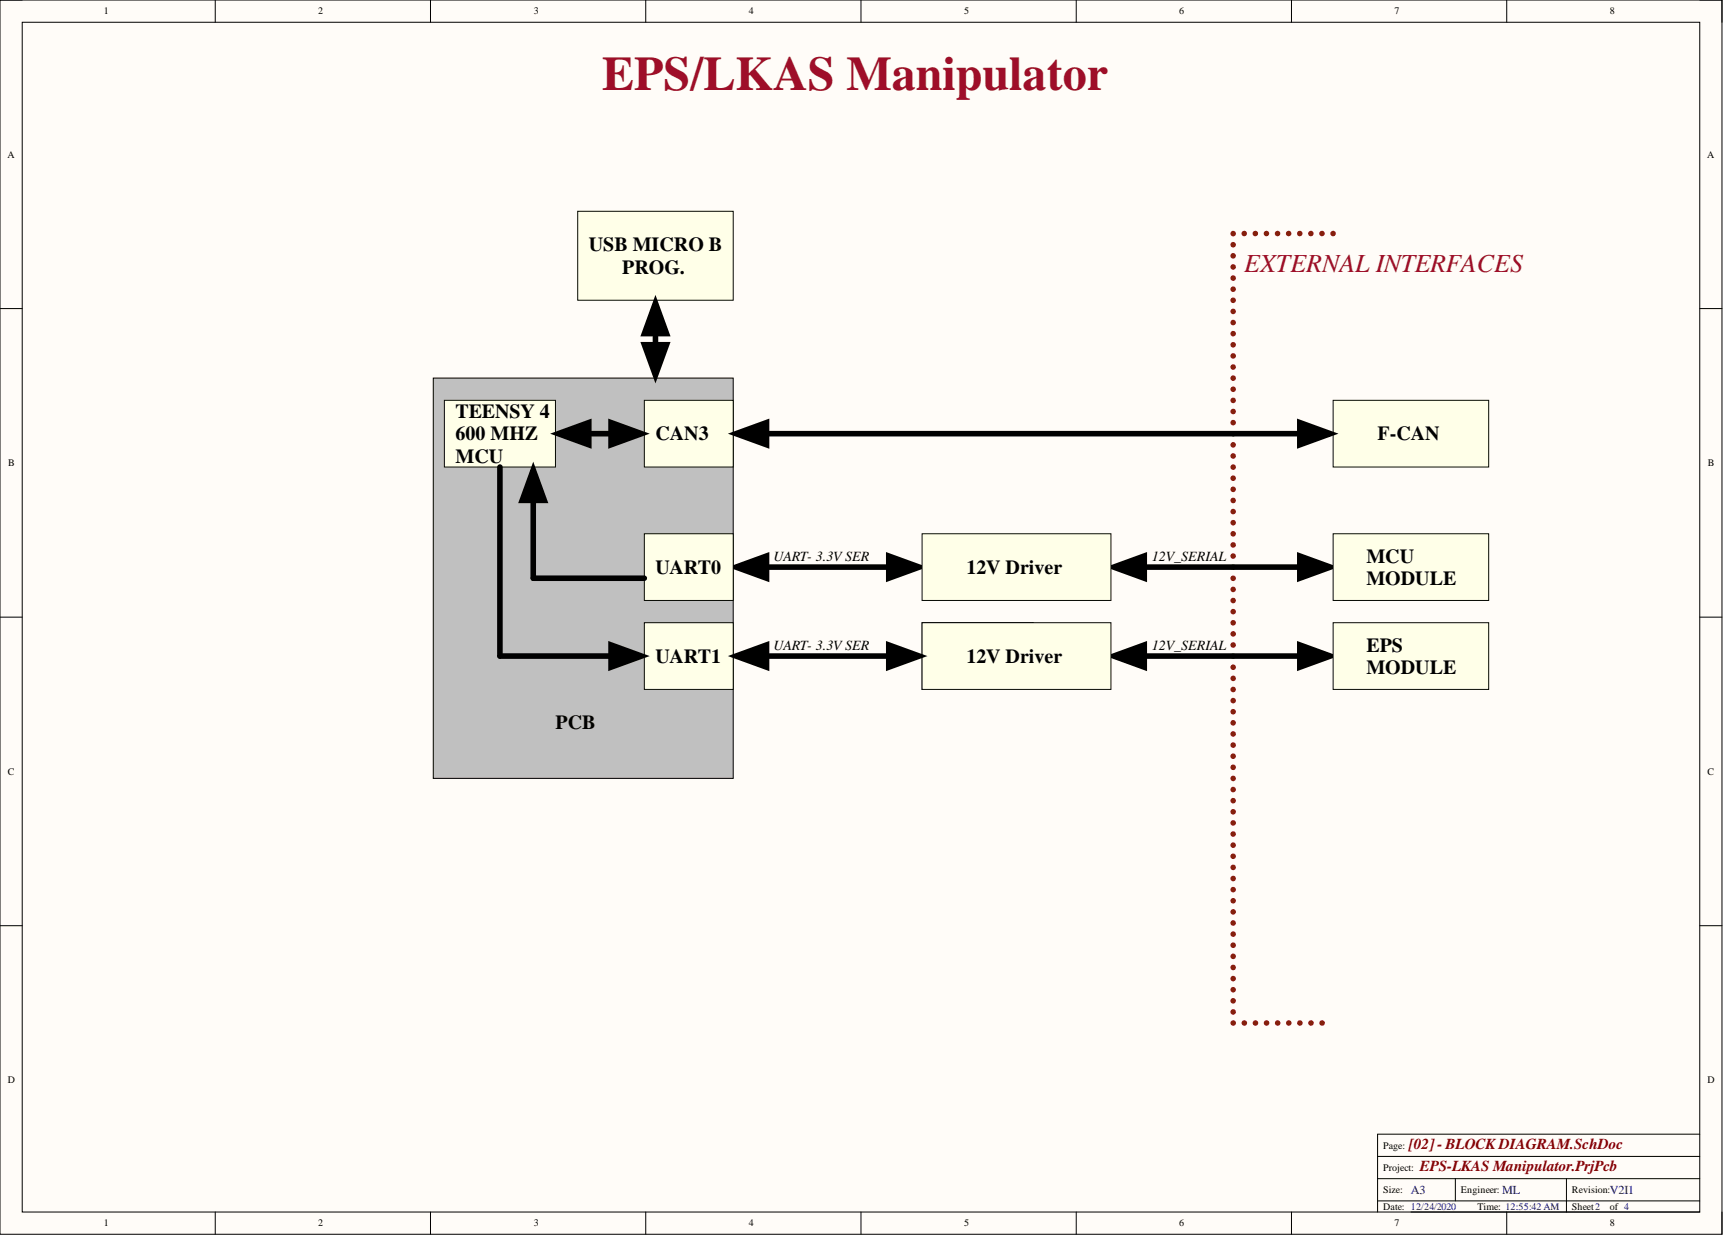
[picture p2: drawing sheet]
<svg xmlns="http://www.w3.org/2000/svg" width="393mm" height="282mm" viewBox="0 0 393 282" stroke-linecap="round" stroke-linejoin="round" font-family="sans-serif">
<path d="M0 0h392.9v281.5h-392.9z" fill-rule="evenodd" fill="#fffcf8"/>
<path d="M0 0h392.9v281.5h-392.9z" fill="none" stroke="#000" stroke-width=".23"/>
<path d="M5.1 5.1h382.7v271.3h-382.7z" fill-rule="evenodd" fill="#fffcf8"/>
<g fill="none" stroke="#000" stroke-width=".23">
<path d="M0 0h5.1M5.1 5.1h382.7v271.3h-382.7zM49.1 0v5.1M98.2 0v5.1M147.3 0v5.1M196.4 0v5.1M245.6 0v5.1M294.7 0v5.1M343.8 0v5.1M387.8 0h5.1v5.1M0 70.4h5.1M387.8 70.4h5.1"/>
<path d="M0 140.7h5.1M387.8 140.7h5.1M0 211.1h5.1M387.8 211.1h5.1M387.8 258.7h-73.5v17.7M49.1 276.4v5.1M98.2 276.4v5.1M147.3 276.4v5.1M196.4 276.4v5.1M245.6 276.4v5.1M294.7 276.4v5.1M314.3 268.8h73.5"/>
<path d="M314.3 273.9h73.5M314.3 263.7h73.5M321.9 276.4h65.9M332.1 268.8v5.1M343.8 276.4v5.1M357.4 268.8v7.6M392.9 276.4v5.1"/>
</g>
<path d="M98.9 86.2h68.4v91.3h-68.4z" fill-rule="evenodd" fill="#c0c0c0"/>
<path d="M98.9 86.2h68.4v91.3h-68.4z" fill="none" stroke="#000" stroke-width=".23"/>
<path d="M131.8 48.2h35.5v20.3h-35.5z" fill-rule="evenodd" fill="#ffffe8"/>
<path d="M131.8 48.2h35.5v20.3h-35.5z" fill="none" stroke="#080d02" stroke-width=".23"/>
<path d="M147 78.6h5.1l-2.6 7zM149.5 69.1l2.6 7h-5.1zM149.5 71v12.7M167.9 129.3l7-2.5v5.1zM169.8 129.3h38M202.8 126.8l7 2.5-7 2.6z" fill="none" stroke="#000" stroke-width="1.3"/>
<path d="M149.5 69.1l2.6 7h-5.1zM147 78.6h5.1l-2.6 7zM167.9 129.3l7-2.5v5.1zM202.8 126.8l7 2.5-7 2.6z" fill="#000"/>
<g fill="none" stroke="#85200c" stroke-width="1.3">
<path d="M281.4 53.3h.1M281.4 55.8h.1M281.4 58.3v.1M283.9 53.3h.1M286.4 53.3h.1M288.9 53.3h.1M291.5 53.3h.1M294 53.3h.1M296.5 53.3h.1M299.1 53.3h.1M301.6 53.3h.1M304.1 53.3h.1"/>
<path d="M281.4 60.9h.1M281.4 63.4h.1M281.4 65.9v.1M281.4 68.5h.1M281.4 71h.1M281.4 73.5v.1M281.4 76.1h.1M281.4 78.6h.1M281.4 81.1v.1M281.4 83.7h.1M281.4 86.2v.1M281.4 88.8h.1"/>
<path d="M281.4 91.3h.1M281.4 93.8v.1M281.4 96.4h.1M281.4 98.9h.1M281.4 101.4v.1M281.4 104h.1M281.4 106.5h.1M281.4 109v.1M281.4 111.6h.1M281.4 114.1h.1M281.4 116.7h.1M281.4 119.2h.1"/>
<path d="M281.4 121.7v.1M281.4 124.3h.1M281.4 126.8h.1M281.4 129.3v.1M281.4 131.9h.1M281.4 134.4h.1M281.4 136.9v.1M281.4 139.5h.1M281.4 142h.1M281.4 144.5v.1M281.4 147.1h.1M281.4 149.6h.1"/>
<path d="M281.4 152.2h.1M281.4 154.7h.1M281.4 157.2v.1M281.4 159.8h.1M281.4 162.3h.1M281.4 164.8v.1M281.4 167.4h.1M281.4 169.9h.1M281.4 172.4v.1M281.4 175h.1M281.4 177.5h.1M281.4 180v.1"/>
<path d="M281.4 182.6h.1M281.4 185.1h.1M281.4 187.7h.1M281.4 190.2h.1M281.4 192.7v.1M281.4 195.3h.1M281.4 197.8h.1M281.4 200.3v.1M281.4 202.9h.1M281.4 205.4h.1M281.4 207.9v.1M281.4 210.5h.1"/>
<path d="M281.4 213h.1M281.4 215.5v.1M281.4 218.1h.1M281.4 220.6h.1M281.4 223.2h.1M281.4 225.7h.1M281.4 228.2v.1M281.4 230.8h.1M281.4 233.3h.1M283.9 233.3h.1M286.4 233.3h.1M289 233.3h.1"/>
<path d="M291.5 233.3h.1M294 233.3h.1M296.6 233.3h.1M299.1 233.3h.1M301.6 233.3h.1"/>
</g>
<path d="M147 121.7h20.3v15.2h-20.3z" fill-rule="evenodd" fill="#ffffe8"/>
<path d="M147 121.7h20.3v15.2h-20.3z" fill="none" stroke="#080d02" stroke-width=".23"/>
<path d="M254.1 129.3l7-2.5v5.1zM256 129.3h45.6M296.6 126.8l6.9 2.5-6.9 2.6z" fill="none" stroke="#000" stroke-width="1.3"/>
<path d="M254.1 129.3l7-2.5v5.1zM296.6 126.8l6.9 2.5-6.9 2.6z" fill="#000"/>
<path d="M304.2 121.7h35.5v15.2h-35.5z" fill-rule="evenodd" fill="#ffffe8"/>
<path d="M304.2 121.7h35.5v15.2h-35.5z" fill="none" stroke="#080d02" stroke-width=".23"/>
<path d="M147 142h20.3v15.2h-20.3z" fill-rule="evenodd" fill="#ffffe8"/>
<path d="M147 142h20.3v15.2h-20.3z" fill="none" stroke="#080d02" stroke-width=".23"/>
<path d="M254.1 149.6l7-2.5v5.1zM256 149.6h45.6M296.6 147.1l6.9 2.5-6.9 2.6z" fill="none" stroke="#000" stroke-width="1.3"/>
<path d="M254.1 149.6l7-2.5v5.1zM296.6 147.1l6.9 2.5-6.9 2.6z" fill="#000"/>
<path d="M304.2 142h35.5v15.2h-35.5z" fill-rule="evenodd" fill="#ffffe8"/>
<path d="M304.2 142h35.5v15.2h-35.5z" fill="none" stroke="#080d02" stroke-width=".23"/>
<path d="M210.4 142h25.3v15.2h-25.3z" fill-rule="evenodd" fill="#ffffe8"/>
<path d="M210.4 142h25.3v15.2h-25.3z" fill="none" stroke="#080d02" stroke-width=".23"/>
<path d="M210.4 121.7h43.1v15.2h-43.1z" fill-rule="evenodd" fill="#ffffe8"/>
<path d="M210.4 121.7h43.1v15.2h-43.1z" fill="none" stroke="#080d02" stroke-width=".23"/>
<path d="M210.4 142h43.1v15.2h-43.1z" fill-rule="evenodd" fill="#ffffe8"/>
<path d="M210.4 142h43.1v15.2h-43.1z" fill="none" stroke="#080d02" stroke-width=".23"/>
<path d="M147 91.3h20.3v15.2h-20.3z" fill-rule="evenodd" fill="#ffffe8"/>
<path d="M147 91.3h20.3v15.2h-20.3z" fill="none" stroke="#080d02" stroke-width=".23"/>
<path d="M304.2 91.3h35.5v15.2h-35.5z" fill-rule="evenodd" fill="#ffffe8"/>
<path d="M304.2 91.3h35.5v15.2h-35.5z" fill="none" stroke="#080d02" stroke-width=".23"/>
<path d="M167.9 98.9l7-2.5v5zM169.8 98.9h131.8M296.6 96.4l6.9 2.5-6.9 2.5z" fill="none" stroke="#000" stroke-width="1.3"/>
<path d="M167.9 98.9l7-2.5v5zM296.6 96.4l6.9 2.5-6.9 2.5z" fill="#000"/>
<path d="M101.4 91.3h25.3v15.2h-25.3z" fill-rule="evenodd" fill="#ffffe8"/>
<path d="M101.4 91.3h25.3v15.2h-25.3z" fill="none" stroke="#080d02" stroke-width=".23"/>
<path d="M127.4 98.9l6.9-2.5v5zM129.3 98.9h15.2M139.4 96.4l7 2.5-7 2.5zM114.1 106.5v43.1h30.4M121.7 107.1l2.5 7h-5.1zM121.7 109v22.9h25.3M139.4 147.1l7 2.5-7 2.6zM167.9 149.6l7-2.5v5.1zM169.8 149.6h38M202.8 147.1l7 2.5-7 2.6z" fill="none" stroke="#000" stroke-width="1.3"/>
<path d="M127.4 98.9l6.9-2.5v5zM139.4 96.4l7 2.5-7 2.5zM121.7 107.1l2.5 7h-5.1zM139.4 147.1l7 2.5-7 2.6zM167.9 149.6l7-2.5v5.1zM202.8 147.1l7 2.5-7 2.6z" fill="#000"/>
<text font-size="11" fill="#9e0e29" x="137.4" y="20.5">EPS/LKAS Manipulator</text>
<text font-size="5.9" fill="#9e0e29" x="283.9" y="62.1">EXTERNAL INTERFACES</text>
<g font-size="4.6">
<text x="134.3" y="57.3">USB MICRO B</text>
<text x="141.9" y="62.4">PROG.</text>
<text x="103.9" y="95.4">TEENSY 4</text>
<text x="103.9" y="100.4">600 MHZ</text>
<text x="149.5" y="100.4">CAN3</text>
<text x="314.3" y="100.4">F-CAN</text>
<text x="103.9" y="105.5">MCU</text>
<text x="149.5" y="130.9">UART0</text>
<text x="220.5" y="130.9">12V Driver</text>
<text x="311.8" y="128.3">MCU</text>
<text x="311.8" y="133.4">MODULE</text>
<text x="311.8" y="148.6">EPS</text>
<text x="149.5" y="151.1">UART1</text>
<text x="218" y="151.1">SerialDriver</text>
<text x="220.5" y="151.1">12V</text>
<text x="311.8" y="153.7">MODULE</text>
<text x="126.7" y="166.4">PCB</text>
</g>
<g font-size="3.5" fill="#800000">
<text x="321.4" y="261.9">[02]- BLOCK DIAGRAM.SchDoc</text>
<text x="323.9" y="267">EPS-LKAS Manipulator.PrjPcb</text>
</g>
<g font-size="3.2">
<text x="176.5" y="127.9">UART- 3.3VSER</text>
<text x="262.8" y="127.9">12V_SERIAL</text>
<text x="176.5" y="148.2">UART- 3.3VSER</text>
<text x="262.8" y="148.2">12V_SERIAL</text>
</g>
<g font-size="2.8" fill="#000080">
<text x="321.9" y="272.3">A3</text>
<text x="342.7" y="272.3">ML</text>
<text x="367.3" y="272.3">V2I1</text>
</g>
<g font-size="2.3">
<text x="23.7" y="3.3">1</text>
<text x="72.6" y="3.3">2</text>
<text x="121.8" y="3.3">3</text>
<text x="170.8" y="3.3">4</text>
<text x="220" y="3.3">5</text>
<text x="269" y="3.3">6</text>
<text x="318.2" y="3.3">7</text>
<text x="367.3" y="3.3">8</text>
<text x="1.7" y="35.9">A</text>
<text x="389.5" y="35.9">A</text>
<text x="1.9" y="106.3">B</text>
<text x="389.7" y="106.3">B</text>
<text x="1.8" y="176.7">C</text>
<text x="389.6" y="176.7">C</text>
<text x="1.8" y="247.1">D</text>
<text x="389.6" y="247.1">D</text>
<text x="315.6" y="261.9">Page:</text>
<text x="315.6" y="267">Project:</text>
<text x="315.6" y="272.1">Size:</text>
<text x="315.6" y="275.9">Date: 12/24/2020</text>
<text x="333.3" y="272.1">Engineer:</text>
<text x="337.1" y="275.9">Time: 12:55:42 AM</text>
<text x="358.7" y="272.1">Revision:</text>
<text x="358.7" y="275.9">Sheet2</text>
<text x="367.3" y="275.9">of 4</text>
<text x="23.7" y="279.7">1</text>
<text x="72.6" y="279.7">2</text>
<text x="121.8" y="279.7">3</text>
<text x="170.8" y="279.7">4</text>
<text x="220" y="279.7">5</text>
<text x="269" y="279.7">6</text>
<text x="318.2" y="279.7">7</text>
<text x="367.3" y="279.7">8</text>
</g>
</svg>
